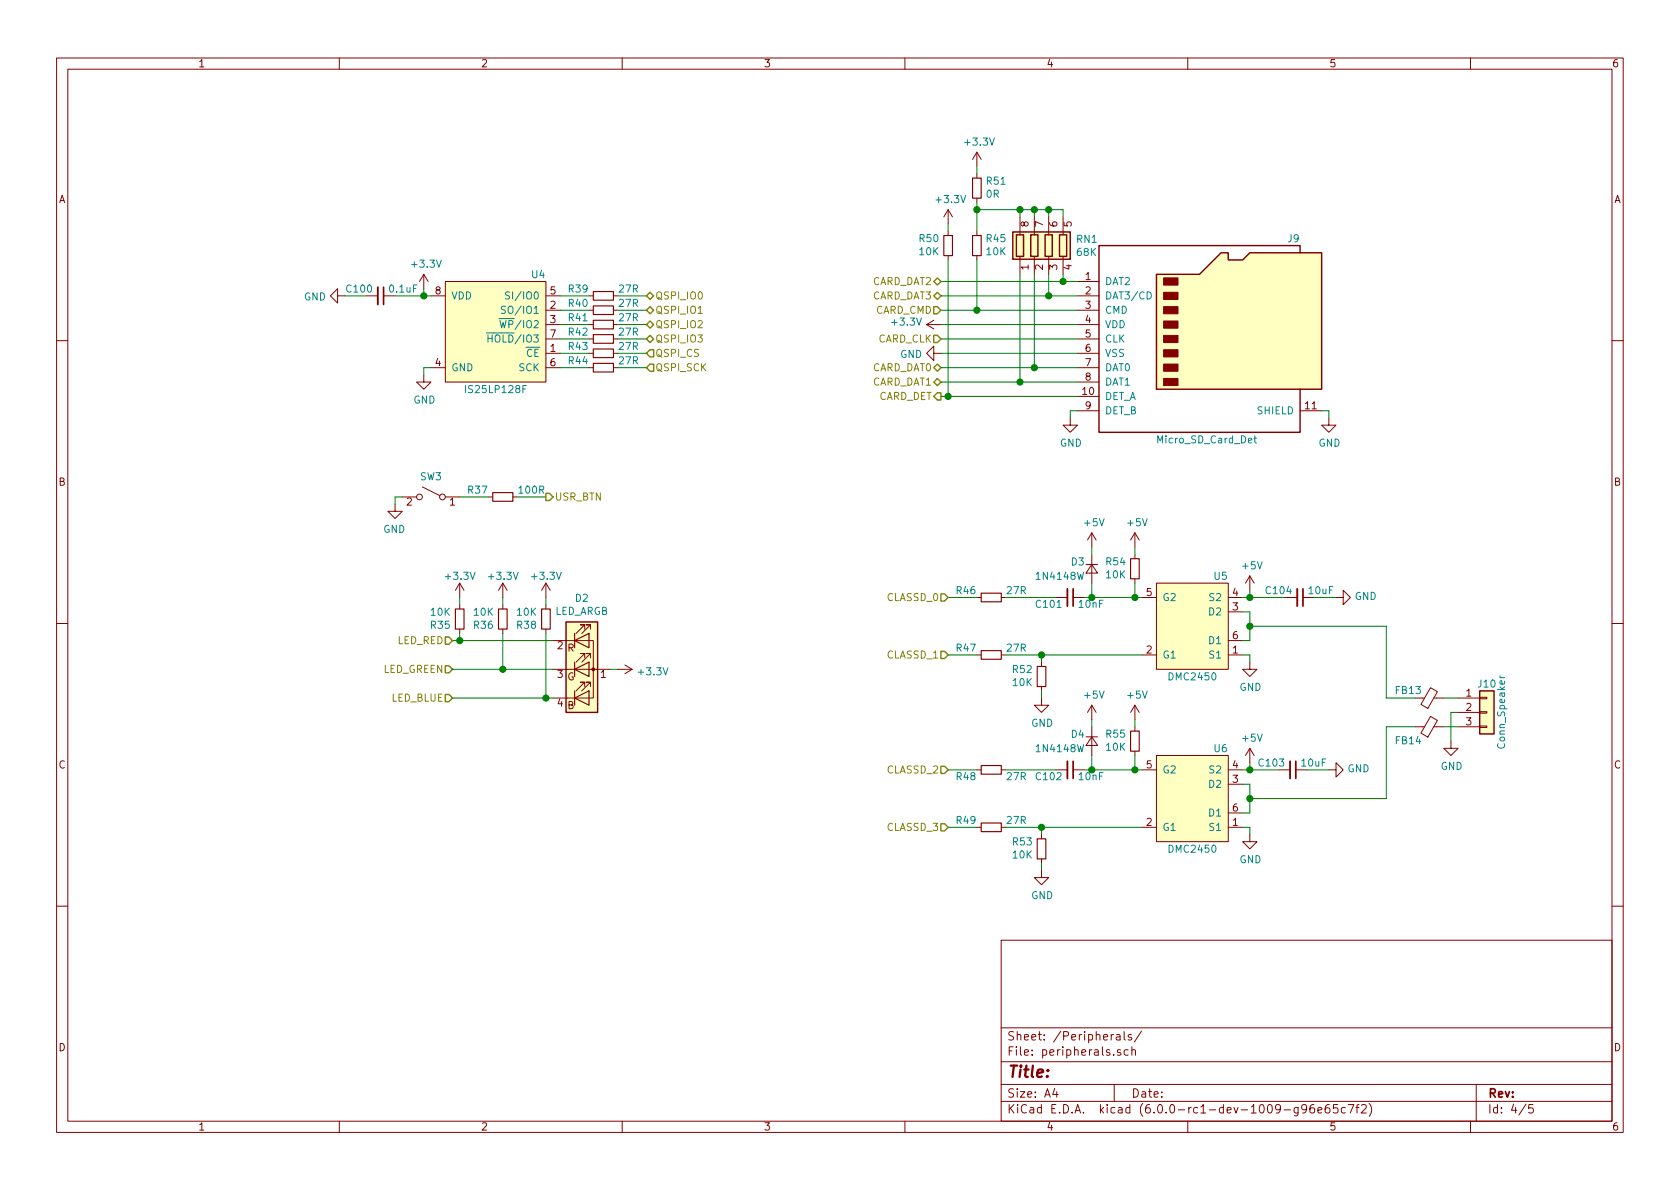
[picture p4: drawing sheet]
EESchema Schematic File Version 4
LIBS:sama5d27c_breakout-cache
EELAYER 29 0
EELAYER END
$Descr A4 11693 8268
encoding utf-8
Sheet 4 5
Title ""
Date ""
Rev ""
Comp ""
Comment1 ""
Comment2 ""
Comment3 ""
Comment4 ""
$EndDescr
$Comp
L Memory_Flash_Extra:IS25LP128F U?
U 1 1
P 3450 2300
AR Path="/5D07F63A" Ref="U?"  Part="1" 
AR Path="/5D039005/5D07F63A" Ref="U4"  Part="1" 
F 0 "U4" H 3800 2700 50  0000 R CNN
F 1 "IS25LP128F" H 3450 1900 50  0000 C CNN
F 2 "Package_SON:WSON-8-1EP_6x5mm_P1.27mm_EP3.4x4mm" H 3450 1800 50  0001 C CNN
F 3 "https://www.mouser.se/datasheet/2/198/25LP-WP128F-1146765.pdf" H 3450 1700 50  0001 C CNN
	1    3450 2300
	1    0    0    -1  
$EndComp
Wire Wire Line
	3000 2550 2950 2550
Wire Wire Line
	2950 2550 2950 2600
Wire Wire Line
	3000 2050 2950 2050
Wire Wire Line
	2950 2050 2950 2000
$Comp
L power:+3.3V #PWR0161
U 1 1
P 2950 2000
F 0 "#PWR0161" H 2950 1850 50  0001 C CNN
F 1 "+3.3V" H 2965 2173 50  0000 C CNN
F 2 "" H 2950 2000 50  0001 C CNN
F 3 "" H 2950 2000 50  0001 C CNN
	1    2950 2000
	1    0    0    -1  
$EndComp
$Comp
L power:GND #PWR0162
U 1 1
P 2950 2600
F 0 "#PWR0162" H 2950 2350 50  0001 C CNN
F 1 "GND" H 2955 2427 50  0000 C CNN
F 2 "" H 2950 2600 50  0001 C CNN
F 3 "" H 2950 2600 50  0001 C CNN
	1    2950 2600
	1    0    0    -1  
$EndComp
$Comp
L Device:R_Small R?
U 1 1
P 4200 2050
AR Path="/5D07F650" Ref="R?"  Part="1" 
AR Path="/5D039005/5D07F650" Ref="R39"  Part="1" 
F 0 "R39" V 4150 1950 50  0000 R CNN
F 1 "27R" V 4150 2150 50  0000 L CNN
F 2 "Resistor_SMD:R_0603_1608Metric" H 4200 2050 50  0001 C CNN
F 3 "~" H 4200 2050 50  0001 C CNN
	1    4200 2050
	0    1    1    0   
$EndComp
Wire Wire Line
	3900 2050 4100 2050
$Comp
L Device:R_Small R?
U 1 1
P 4200 2150
AR Path="/5D07F657" Ref="R?"  Part="1" 
AR Path="/5D039005/5D07F657" Ref="R40"  Part="1" 
F 0 "R40" V 4150 2050 50  0000 R CNN
F 1 "27R" V 4150 2250 50  0000 L CNN
F 2 "Resistor_SMD:R_0603_1608Metric" H 4200 2150 50  0001 C CNN
F 3 "~" H 4200 2150 50  0001 C CNN
	1    4200 2150
	0    1    1    0   
$EndComp
$Comp
L Device:R_Small R?
U 1 1
P 4200 2250
AR Path="/5D07F65D" Ref="R?"  Part="1" 
AR Path="/5D039005/5D07F65D" Ref="R41"  Part="1" 
F 0 "R41" V 4150 2150 50  0000 R CNN
F 1 "27R" V 4150 2350 50  0000 L CNN
F 2 "Resistor_SMD:R_0603_1608Metric" H 4200 2250 50  0001 C CNN
F 3 "~" H 4200 2250 50  0001 C CNN
	1    4200 2250
	0    1    1    0   
$EndComp
$Comp
L Device:R_Small R?
U 1 1
P 4200 2350
AR Path="/5D07F663" Ref="R?"  Part="1" 
AR Path="/5D039005/5D07F663" Ref="R42"  Part="1" 
F 0 "R42" V 4150 2250 50  0000 R CNN
F 1 "27R" V 4150 2450 50  0000 L CNN
F 2 "Resistor_SMD:R_0603_1608Metric" H 4200 2350 50  0001 C CNN
F 3 "~" H 4200 2350 50  0001 C CNN
	1    4200 2350
	0    1    1    0   
$EndComp
$Comp
L Device:R_Small R?
U 1 1
P 4200 2450
AR Path="/5D07F669" Ref="R?"  Part="1" 
AR Path="/5D039005/5D07F669" Ref="R43"  Part="1" 
F 0 "R43" V 4150 2350 50  0000 R CNN
F 1 "27R" V 4150 2550 50  0000 L CNN
F 2 "Resistor_SMD:R_0603_1608Metric" H 4200 2450 50  0001 C CNN
F 3 "~" H 4200 2450 50  0001 C CNN
	1    4200 2450
	0    1    1    0   
$EndComp
$Comp
L Device:R_Small R?
U 1 1
P 4200 2550
AR Path="/5D07F66F" Ref="R?"  Part="1" 
AR Path="/5D039005/5D07F66F" Ref="R44"  Part="1" 
F 0 "R44" V 4150 2450 50  0000 R CNN
F 1 "27R" V 4150 2650 50  0000 L CNN
F 2 "Resistor_SMD:R_0603_1608Metric" H 4200 2550 50  0001 C CNN
F 3 "~" H 4200 2550 50  0001 C CNN
	1    4200 2550
	0    1    1    0   
$EndComp
Wire Wire Line
	3900 2150 4100 2150
Wire Wire Line
	3900 2250 4100 2250
Wire Wire Line
	3900 2350 4100 2350
Wire Wire Line
	3900 2450 4100 2450
Wire Wire Line
	3900 2550 4100 2550
Wire Wire Line
	4300 2050 4500 2050
Wire Wire Line
	4300 2150 4500 2150
Wire Wire Line
	4300 2250 4500 2250
Wire Wire Line
	4300 2350 4500 2350
Wire Wire Line
	4300 2450 4500 2450
Wire Wire Line
	4300 2550 4500 2550
Connection ~ 2950 2050
$Comp
L Device:C_Small C?
U 1 1
P 2650 2050
AR Path="/5D07F681" Ref="C?"  Part="1" 
AR Path="/5D039005/5D07F681" Ref="C100"  Part="1" 
F 0 "C100" V 2600 2000 50  0000 R CNN
F 1 "0.1uF" V 2600 2100 50  0000 L CNN
F 2 "Capacitor_SMD:C_0402_1005Metric" H 2650 2050 50  0001 C CNN
F 3 "~" H 2650 2050 50  0001 C CNN
	1    2650 2050
	0    1    1    0   
$EndComp
Wire Wire Line
	2750 2050 2950 2050
Wire Wire Line
	2550 2050 2400 2050
$Comp
L power:GND #PWR0159
U 1 1
P 2400 2050
F 0 "#PWR0159" H 2400 1800 50  0001 C CNN
F 1 "GND" V 2405 1922 50  0000 R CNN
F 2 "" H 2400 2050 50  0001 C CNN
F 3 "" H 2400 2050 50  0001 C CNN
	1    2400 2050
	0    1    1    0   
$EndComp
$Comp
L Connector:Micro_SD_Card_Det J?
U 1 1
P 8400 2350
AR Path="/5D07F68F" Ref="J?"  Part="1" 
AR Path="/5D039005/5D07F68F" Ref="J9"  Part="1" 
F 0 "J9" H 9050 3050 50  0000 R CNN
F 1 "Micro_SD_Card_Det" H 8400 1650 50  0000 C CNN
F 2 "Connector_Card_Extra:microSD_HC_Molex_104031-0811" H 10450 3050 50  0001 C CNN
F 3 "https://www.hirose.com/product/en/download_file/key_name/DM3/category/Catalog/doc_file_id/49662/?file_category_id=4&item_id=195&is_series=1" H 8400 2450 50  0001 C CNN
	1    8400 2350
	1    0    0    -1  
$EndComp
Wire Wire Line
	9200 2850 9250 2850
Wire Wire Line
	9250 2850 9250 2900
$Comp
L power:GND #PWR0182
U 1 1
P 9250 2900
F 0 "#PWR0182" H 9250 2650 50  0001 C CNN
F 1 "GND" H 9255 2727 50  0000 C CNN
F 2 "" H 9250 2900 50  0001 C CNN
F 3 "" H 9250 2900 50  0001 C CNN
	1    9250 2900
	1    0    0    -1  
$EndComp
Wire Wire Line
	7500 2850 7450 2850
Wire Wire Line
	7450 2850 7450 2900
$Comp
L power:GND #PWR0173
U 1 1
P 7450 2900
F 0 "#PWR0173" H 7450 2650 50  0001 C CNN
F 1 "GND" H 7455 2727 50  0000 C CNN
F 2 "" H 7450 2900 50  0001 C CNN
F 3 "" H 7450 2900 50  0001 C CNN
	1    7450 2900
	1    0    0    -1  
$EndComp
Wire Wire Line
	7500 2150 6800 2150
Wire Wire Line
	7500 2250 6550 2250
Wire Wire Line
	7500 2350 6550 2350
Wire Wire Line
	7500 2450 6550 2450
$Comp
L power:GND #PWR?
U 1 1
P 6550 2450
AR Path="/5D07F6AE" Ref="#PWR?"  Part="1" 
AR Path="/5D039005/5D07F6AE" Ref="#PWR0169"  Part="1" 
F 0 "#PWR0169" H 6550 2200 50  0001 C CNN
F 1 "GND" V 6555 2322 50  0000 R CNN
F 2 "" H 6550 2450 50  0001 C CNN
F 3 "" H 6550 2450 50  0001 C CNN
	1    6550 2450
	0    1    1    0   
$EndComp
Wire Wire Line
	6800 2150 6800 1800
Connection ~ 6800 2150
Wire Wire Line
	6800 2150 6550 2150
$Comp
L Device:R_Small R45
U 1 1
P 6800 1700
F 0 "R45" H 6742 1654 50  0000 R CNN
F 1 "10K" H 6742 1745 50  0000 R CNN
F 2 "Resistor_SMD:R_0603_1608Metric" H 6800 1700 50  0001 C CNN
F 3 "~" H 6800 1700 50  0001 C CNN
	1    6800 1700
	-1   0    0    1   
$EndComp
$Comp
L power:+3.3V #PWR0168
U 1 1
P 6550 2250
F 0 "#PWR0168" H 6550 2100 50  0001 C CNN
F 1 "+3.3V" V 6565 2378 50  0000 L CNN
F 2 "" H 6550 2250 50  0001 C CNN
F 3 "" H 6550 2250 50  0001 C CNN
	1    6550 2250
	0    -1   -1   0   
$EndComp
Wire Wire Line
	7100 1500 7100 1450
Wire Wire Line
	6800 1450 6800 1600
Connection ~ 7100 1450
$Comp
L power:+3.3V #PWR0170
U 1 1
P 6800 1150
F 0 "#PWR0170" H 6800 1000 50  0001 C CNN
F 1 "+3.3V" H 6815 1323 50  0000 C CNN
F 2 "" H 6800 1150 50  0001 C CNN
F 3 "" H 6800 1150 50  0001 C CNN
	1    6800 1150
	1    0    0    -1  
$EndComp
$Comp
L Device:R_Small R51
U 1 1
P 6800 1300
F 0 "R51" H 6741 1254 50  0000 R CNN
F 1 "0R" H 6741 1345 50  0000 R CNN
F 2 "Resistor_SMD:R_0603_1608Metric" H 6800 1300 50  0001 C CNN
F 3 "~" H 6800 1300 50  0001 C CNN
	1    6800 1300
	-1   0    0    1   
$EndComp
Wire Wire Line
	6800 1200 6800 1150
$Comp
L Switch:SW_SPST SW3
U 1 1
P 3000 3450
F 0 "SW3" H 3000 3593 50  0000 C CNN
F 1 "SW_USR" H 3000 3594 50  0001 C CNN
F 2 "Button_Switch_SMD:SW_SPST_FSMSM" H 3000 3450 50  0001 C CNN
F 3 "" H 3000 3450 50  0001 C CNN
	1    3000 3450
	-1   0    0    -1  
$EndComp
Wire Wire Line
	2800 3450 2750 3450
Wire Wire Line
	2750 3450 2750 3500
$Comp
L power:GND #PWR0160
U 1 1
P 2750 3500
F 0 "#PWR0160" H 2750 3250 50  0001 C CNN
F 1 "GND" H 2755 3327 50  0000 C CNN
F 2 "" H 2750 3500 50  0001 C CNN
F 3 "" H 2750 3500 50  0001 C CNN
	1    2750 3500
	-1   0    0    -1  
$EndComp
$Comp
L Device:R_Small R?
U 1 1
P 3500 3450
AR Path="/5D07F701" Ref="R?"  Part="1" 
AR Path="/5D039005/5D07F701" Ref="R37"  Part="1" 
F 0 "R37" V 3450 3350 50  0000 R CNN
F 1 "100R" V 3450 3550 50  0000 L CNN
F 2 "Resistor_SMD:R_0603_1608Metric" H 3500 3450 50  0001 C CNN
F 3 "~" H 3500 3450 50  0001 C CNN
	1    3500 3450
	0    1    1    0   
$EndComp
Wire Wire Line
	3400 3450 3200 3450
Wire Wire Line
	3600 3450 3800 3450
$Comp
L Device:LED_ARGB D2
U 1 1
P 4050 4650
F 0 "D2" H 4050 5147 50  0000 C CNN
F 1 "LED_ARGB" H 4050 5056 50  0000 C CNN
F 2 "LED_SMD_Extra:LED_RGB_0606_1616Metric" H 4050 4600 50  0001 C CNN
F 3 "~" H 4050 4600 50  0001 C CNN
	1    4050 4650
	1    0    0    -1  
$EndComp
Wire Wire Line
	4250 4650 4300 4650
$Comp
L power:+3.3V #PWR0167
U 1 1
P 4300 4650
F 0 "#PWR0167" H 4300 4500 50  0001 C CNN
F 1 "+3.3V" V 4315 4778 50  0000 L CNN
F 2 "" H 4300 4650 50  0001 C CNN
F 3 "" H 4300 4650 50  0001 C CNN
	1    4300 4650
	0    1    1    0   
$EndComp
Connection ~ 3200 4450
Wire Wire Line
	3200 4450 3150 4450
$Comp
L Device:R_Small R35
U 1 1
P 3200 4300
F 0 "R35" H 3259 4346 50  0000 L CNN
F 1 "10K" H 3259 4255 50  0000 L CNN
F 2 "Resistor_SMD:R_0603_1608Metric" H 3200 4300 50  0001 C CNN
F 3 "~" H 3200 4300 50  0001 C CNN
	1    3200 4300
	-1   0    0    1   
$EndComp
$Comp
L Device:R_Small R36
U 1 1
P 3500 4300
F 0 "R36" H 3559 4346 50  0000 L CNN
F 1 "10K" H 3559 4255 50  0000 L CNN
F 2 "Resistor_SMD:R_0603_1608Metric" H 3500 4300 50  0001 C CNN
F 3 "~" H 3500 4300 50  0001 C CNN
	1    3500 4300
	-1   0    0    1   
$EndComp
$Comp
L Device:R_Small R38
U 1 1
P 3800 4300
F 0 "R38" H 3859 4346 50  0000 L CNN
F 1 "10K" H 3859 4255 50  0000 L CNN
F 2 "Resistor_SMD:R_0603_1608Metric" H 3800 4300 50  0001 C CNN
F 3 "~" H 3800 4300 50  0001 C CNN
	1    3800 4300
	-1   0    0    1   
$EndComp
$Comp
L Connector_Generic:Conn_01x03 J10
U 1 1
P 10350 4950
F 0 "J10" H 10350 5150 50  0000 C CNN
F 1 "Conn_Speaker" V 10450 4950 50  0000 C CNN
F 2 "Connector_PinHeader_2.54mm:PinHeader_1x03_P2.54mm_Vertical" H 10350 4950 50  0001 C CNN
F 3 "~" H 10350 4950 50  0001 C CNN
	1    10350 4950
	1    0    0    -1  
$EndComp
$Comp
L power:GND #PWR0185
U 1 1
P 10100 5150
F 0 "#PWR0185" H 10100 4900 50  0001 C CNN
F 1 "GND" H 10105 4977 50  0000 C CNN
F 2 "" H 10100 5150 50  0001 C CNN
F 3 "" H 10100 5150 50  0001 C CNN
	1    10100 5150
	1    0    0    -1  
$EndComp
$Comp
L Device:R_Small R46
U 1 1
P 6900 4150
F 0 "R46" V 6850 4050 50  0000 R CNN
F 1 "27R" V 6850 4250 50  0000 L CNN
F 2 "Resistor_SMD:R_0603_1608Metric" H 6900 4150 50  0001 C CNN
F 3 "~" H 6900 4150 50  0001 C CNN
	1    6900 4150
	0    1    1    0   
$EndComp
Wire Wire Line
	6600 4150 6800 4150
$Comp
L Device:C_Small C101
U 1 1
P 7450 4150
F 0 "C101" V 7400 4100 50  0000 R CNN
F 1 "10nF" V 7400 4200 50  0000 L CNN
F 2 "Capacitor_SMD:C_0402_1005Metric" H 7450 4150 50  0001 C CNN
F 3 "~" H 7450 4150 50  0001 C CNN
	1    7450 4150
	0    1    -1   0   
$EndComp
Wire Wire Line
	7000 4150 7350 4150
$Comp
L Transistor_FET_Extra:DMC2450 U?
U 1 1
P 8300 4350
AR Path="/5D07F798" Ref="U?"  Part="1" 
AR Path="/5D039005/5D07F798" Ref="U5"  Part="1" 
F 0 "U5" H 8550 4700 50  0000 R CNN
F 1 "DMC2450" H 8300 4000 50  0000 C CNN
F 2 "Package_TO_SOT_SMD:SOT-563" H 8300 3900 50  0001 C CNN
F 3 "" H 8300 4350 50  0001 C CNN
	1    8300 4350
	1    0    0    -1  
$EndComp
Wire Wire Line
	7550 4150 7600 4150
$Comp
L Device:R_Small R47
U 1 1
P 6900 4550
F 0 "R47" V 6850 4450 50  0000 R CNN
F 1 "27R" V 6850 4650 50  0000 L CNN
F 2 "Resistor_SMD:R_0603_1608Metric" H 6900 4550 50  0001 C CNN
F 3 "~" H 6900 4550 50  0001 C CNN
	1    6900 4550
	0    1    1    0   
$EndComp
Wire Wire Line
	6600 4550 6800 4550
Wire Wire Line
	7000 4550 7250 4550
Wire Wire Line
	7250 4550 7250 4600
Connection ~ 7250 4550
Wire Wire Line
	7250 4550 7950 4550
$Comp
L Device:R_Small R52
U 1 1
P 7250 4700
F 0 "R52" H 7192 4654 50  0000 R CNN
F 1 "10K" H 7192 4745 50  0000 R CNN
F 2 "Resistor_SMD:R_0603_1608Metric" H 7250 4700 50  0001 C CNN
F 3 "~" H 7250 4700 50  0001 C CNN
	1    7250 4700
	1    0    0    1   
$EndComp
Wire Wire Line
	7250 4800 7250 4850
$Comp
L power:GND #PWR0171
U 1 1
P 7250 4850
F 0 "#PWR0171" H 7250 4600 50  0001 C CNN
F 1 "GND" H 7255 4677 50  0000 C CNN
F 2 "" H 7250 4850 50  0001 C CNN
F 3 "" H 7250 4850 50  0001 C CNN
	1    7250 4850
	1    0    0    -1  
$EndComp
$Comp
L Device:R_Small R54
U 1 1
P 7900 3950
F 0 "R54" H 7842 3904 50  0000 R CNN
F 1 "10K" H 7842 3995 50  0000 R CNN
F 2 "Resistor_SMD:R_0603_1608Metric" H 7900 3950 50  0001 C CNN
F 3 "~" H 7900 3950 50  0001 C CNN
	1    7900 3950
	1    0    0    1   
$EndComp
Wire Wire Line
	7600 4050 7600 4150
Connection ~ 7600 4150
Wire Wire Line
	7600 4150 7900 4150
$Comp
L Device:D_Small D3
U 1 1
P 7600 3950
F 0 "D3" V 7550 3800 50  0000 L CNN
F 1 "1N4148W" V 7650 3550 50  0000 L CNN
F 2 "Diode_SMD:D_SOD-123" V 7600 3950 50  0001 C CNN
F 3 "~" V 7600 3950 50  0001 C CNN
	1    7600 3950
	0    1    1    0   
$EndComp
Wire Wire Line
	7900 4050 7900 4150
Connection ~ 7900 4150
Wire Wire Line
	7900 4150 7950 4150
Wire Wire Line
	7900 3850 7900 3800
Wire Wire Line
	7600 3800 7600 3850
$Comp
L power:+5V #PWR0174
U 1 1
P 7600 3800
F 0 "#PWR0174" H 7600 3650 50  0001 C CNN
F 1 "+5V" H 7615 3973 50  0000 C CNN
F 2 "" H 7600 3800 50  0001 C CNN
F 3 "" H 7600 3800 50  0001 C CNN
	1    7600 3800
	1    0    0    -1  
$EndComp
$Comp
L power:+5V #PWR0176
U 1 1
P 7900 3800
F 0 "#PWR0176" H 7900 3650 50  0001 C CNN
F 1 "+5V" H 7915 3973 50  0000 C CNN
F 2 "" H 7900 3800 50  0001 C CNN
F 3 "" H 7900 3800 50  0001 C CNN
	1    7900 3800
	1    0    0    -1  
$EndComp
Wire Wire Line
	8650 4550 8700 4550
Wire Wire Line
	8700 4550 8700 4600
$Comp
L power:GND #PWR0179
U 1 1
P 8700 4600
F 0 "#PWR0179" H 8700 4350 50  0001 C CNN
F 1 "GND" H 8705 4427 50  0000 C CNN
F 2 "" H 8700 4600 50  0001 C CNN
F 3 "" H 8700 4600 50  0001 C CNN
	1    8700 4600
	1    0    0    -1  
$EndComp
Wire Wire Line
	8650 4150 8700 4150
Wire Wire Line
	8700 4150 8700 4100
$Comp
L power:+5V #PWR0178
U 1 1
P 8700 4100
F 0 "#PWR0178" H 8700 3950 50  0001 C CNN
F 1 "+5V" H 8715 4273 50  0000 C CNN
F 2 "" H 8700 4100 50  0001 C CNN
F 3 "" H 8700 4100 50  0001 C CNN
	1    8700 4100
	1    0    0    -1  
$EndComp
Wire Wire Line
	8700 4150 8950 4150
Connection ~ 8700 4150
$Comp
L Device:C_Small C104
U 1 1
P 9050 4150
F 0 "C104" V 9000 4100 50  0000 R CNN
F 1 "10uF" V 9000 4200 50  0000 L CNN
F 2 "Capacitor_SMD:C_0402_1005Metric" H 9050 4150 50  0001 C CNN
F 3 "~" H 9050 4150 50  0001 C CNN
	1    9050 4150
	0    1    1    0   
$EndComp
$Comp
L power:GND #PWR0184
U 1 1
P 9300 4150
F 0 "#PWR0184" H 9300 3900 50  0001 C CNN
F 1 "GND" V 9305 4022 50  0000 R CNN
F 2 "" H 9300 4150 50  0001 C CNN
F 3 "" H 9300 4150 50  0001 C CNN
	1    9300 4150
	0    -1   -1   0   
$EndComp
Wire Wire Line
	9150 4150 9300 4150
Wire Wire Line
	8650 4250 8700 4250
Wire Wire Line
	8700 4250 8700 4350
Wire Wire Line
	8700 4450 8650 4450
Wire Wire Line
	8700 4350 9650 4350
Wire Wire Line
	9650 4350 9650 4850
Wire Wire Line
	9650 4850 9850 4850
Connection ~ 8700 4350
Wire Wire Line
	8700 4350 8700 4450
$Comp
L Device:Ferrite_Bead_Small FB?
U 1 1
P 9950 4850
AR Path="/5C04E5EA/5D07F7FE" Ref="FB?"  Part="1" 
AR Path="/5D07F7FE" Ref="FB?"  Part="1" 
AR Path="/5CCDEAD5/5D07F7FE" Ref="FB?"  Part="1" 
AR Path="/5D039005/5D07F7FE" Ref="FB13"  Part="1" 
F 0 "FB13" V 10000 4900 50  0000 L CNN
F 1 "BLM18PG300SN1D" V 10096 4850 50  0001 C CNN
F 2 "Inductor_SMD:L_0603_1608Metric" V 9880 4850 50  0001 C CNN
F 3 "~" H 9950 4850 50  0001 C CNN
	1    9950 4850
	0    -1   -1   0   
$EndComp
Wire Wire Line
	10050 4850 10150 4850
$Comp
L Device:Ferrite_Bead_Small FB?
U 1 1
P 9950 5050
AR Path="/5C04E5EA/5D07F805" Ref="FB?"  Part="1" 
AR Path="/5D07F805" Ref="FB?"  Part="1" 
AR Path="/5CCDEAD5/5D07F805" Ref="FB?"  Part="1" 
AR Path="/5D039005/5D07F805" Ref="FB14"  Part="1" 
F 0 "FB14" V 9850 5100 50  0000 L CNN
F 1 "BLM18PG300SN1D" V 10096 5050 50  0001 C CNN
F 2 "Inductor_SMD:L_0603_1608Metric" V 9880 5050 50  0001 C CNN
F 3 "~" H 9950 5050 50  0001 C CNN
	1    9950 5050
	0    -1   -1   0   
$EndComp
Wire Wire Line
	10050 5050 10150 5050
Wire Wire Line
	9850 5050 9650 5050
$Comp
L Device:R_Small R48
U 1 1
P 6900 5350
F 0 "R48" V 6850 5250 50  0000 R CNN
F 1 "27R" V 6850 5450 50  0000 L CNN
F 2 "Resistor_SMD:R_0603_1608Metric" H 6900 5350 50  0001 C CNN
F 3 "~" H 6900 5350 50  0001 C CNN
	1    6900 5350
	0    1    -1   0   
$EndComp
Wire Wire Line
	6600 5350 6800 5350
$Comp
L Device:C_Small C102
U 1 1
P 7450 5350
F 0 "C102" V 7400 5300 50  0000 R CNN
F 1 "10nF" V 7400 5400 50  0000 L CNN
F 2 "Capacitor_SMD:C_0402_1005Metric" H 7450 5350 50  0001 C CNN
F 3 "~" H 7450 5350 50  0001 C CNN
	1    7450 5350
	0    1    -1   0   
$EndComp
Wire Wire Line
	7000 5350 7350 5350
$Comp
L Transistor_FET_Extra:DMC2450 U?
U 1 1
P 8300 5550
AR Path="/5D07F81B" Ref="U?"  Part="1" 
AR Path="/5D039005/5D07F81B" Ref="U6"  Part="1" 
F 0 "U6" H 8550 5900 50  0000 R CNN
F 1 "DMC2450" H 8300 5200 50  0000 C CNN
F 2 "Package_TO_SOT_SMD:SOT-563" H 8300 5100 50  0001 C CNN
F 3 "" H 8300 5550 50  0001 C CNN
	1    8300 5550
	1    0    0    -1  
$EndComp
Wire Wire Line
	7550 5350 7600 5350
$Comp
L Device:R_Small R49
U 1 1
P 6900 5750
F 0 "R49" V 6850 5650 50  0000 R CNN
F 1 "27R" V 6850 5850 50  0000 L CNN
F 2 "Resistor_SMD:R_0603_1608Metric" H 6900 5750 50  0001 C CNN
F 3 "~" H 6900 5750 50  0001 C CNN
	1    6900 5750
	0    1    1    0   
$EndComp
Wire Wire Line
	6600 5750 6800 5750
Wire Wire Line
	7000 5750 7250 5750
Wire Wire Line
	7250 5750 7250 5800
Connection ~ 7250 5750
Wire Wire Line
	7250 5750 7950 5750
$Comp
L Device:R_Small R53
U 1 1
P 7250 5900
F 0 "R53" H 7192 5854 50  0000 R CNN
F 1 "10K" H 7192 5945 50  0000 R CNN
F 2 "Resistor_SMD:R_0603_1608Metric" H 7250 5900 50  0001 C CNN
F 3 "~" H 7250 5900 50  0001 C CNN
	1    7250 5900
	1    0    0    1   
$EndComp
Wire Wire Line
	7250 6000 7250 6050
$Comp
L power:GND #PWR0172
U 1 1
P 7250 6050
F 0 "#PWR0172" H 7250 5800 50  0001 C CNN
F 1 "GND" H 7255 5877 50  0000 C CNN
F 2 "" H 7250 6050 50  0001 C CNN
F 3 "" H 7250 6050 50  0001 C CNN
	1    7250 6050
	1    0    0    -1  
$EndComp
$Comp
L Device:R_Small R55
U 1 1
P 7900 5150
F 0 "R55" H 7842 5104 50  0000 R CNN
F 1 "10K" H 7842 5195 50  0000 R CNN
F 2 "Resistor_SMD:R_0603_1608Metric" H 7900 5150 50  0001 C CNN
F 3 "~" H 7900 5150 50  0001 C CNN
	1    7900 5150
	1    0    0    1   
$EndComp
Wire Wire Line
	7600 5250 7600 5350
Connection ~ 7600 5350
Wire Wire Line
	7600 5350 7900 5350
$Comp
L Device:D_Small D4
U 1 1
P 7600 5150
F 0 "D4" V 7550 5000 50  0000 L CNN
F 1 "1N4148W" V 7650 4750 50  0000 L CNN
F 2 "Diode_SMD:D_SOD-123" V 7600 5150 50  0001 C CNN
F 3 "~" V 7600 5150 50  0001 C CNN
	1    7600 5150
	0    1    1    0   
$EndComp
Wire Wire Line
	7900 5250 7900 5350
Connection ~ 7900 5350
Wire Wire Line
	7900 5350 7950 5350
Wire Wire Line
	7900 5050 7900 5000
Wire Wire Line
	7600 5000 7600 5050
$Comp
L power:+5V #PWR0175
U 1 1
P 7600 5000
F 0 "#PWR0175" H 7600 4850 50  0001 C CNN
F 1 "+5V" H 7615 5173 50  0000 C CNN
F 2 "" H 7600 5000 50  0001 C CNN
F 3 "" H 7600 5000 50  0001 C CNN
	1    7600 5000
	1    0    0    -1  
$EndComp
$Comp
L power:+5V #PWR0177
U 1 1
P 7900 5000
F 0 "#PWR0177" H 7900 4850 50  0001 C CNN
F 1 "+5V" H 7915 5173 50  0000 C CNN
F 2 "" H 7900 5000 50  0001 C CNN
F 3 "" H 7900 5000 50  0001 C CNN
	1    7900 5000
	1    0    0    -1  
$EndComp
Wire Wire Line
	8650 5750 8700 5750
Wire Wire Line
	8700 5750 8700 5800
$Comp
L power:GND #PWR0181
U 1 1
P 8700 5800
F 0 "#PWR0181" H 8700 5550 50  0001 C CNN
F 1 "GND" H 8705 5627 50  0000 C CNN
F 2 "" H 8700 5800 50  0001 C CNN
F 3 "" H 8700 5800 50  0001 C CNN
	1    8700 5800
	1    0    0    -1  
$EndComp
Wire Wire Line
	8650 5350 8700 5350
Wire Wire Line
	8700 5350 8700 5300
$Comp
L power:+5V #PWR0180
U 1 1
P 8700 5300
F 0 "#PWR0180" H 8700 5150 50  0001 C CNN
F 1 "+5V" H 8715 5473 50  0000 C CNN
F 2 "" H 8700 5300 50  0001 C CNN
F 3 "" H 8700 5300 50  0001 C CNN
	1    8700 5300
	1    0    0    -1  
$EndComp
Wire Wire Line
	8700 5350 8900 5350
Connection ~ 8700 5350
$Comp
L Device:C_Small C103
U 1 1
P 9000 5350
F 0 "C103" V 8950 5300 50  0000 R CNN
F 1 "10uF" V 8950 5400 50  0000 L CNN
F 2 "Capacitor_SMD:C_0402_1005Metric" H 9000 5350 50  0001 C CNN
F 3 "~" H 9000 5350 50  0001 C CNN
	1    9000 5350
	0    1    1    0   
$EndComp
$Comp
L power:GND #PWR0183
U 1 1
P 9250 5350
F 0 "#PWR0183" H 9250 5100 50  0001 C CNN
F 1 "GND" V 9255 5222 50  0000 R CNN
F 2 "" H 9250 5350 50  0001 C CNN
F 3 "" H 9250 5350 50  0001 C CNN
	1    9250 5350
	0    -1   -1   0   
$EndComp
Wire Wire Line
	9100 5350 9250 5350
Wire Wire Line
	8650 5450 8700 5450
Wire Wire Line
	8700 5450 8700 5550
Wire Wire Line
	8700 5650 8650 5650
Wire Wire Line
	8700 5550 9650 5550
Connection ~ 8700 5550
Wire Wire Line
	8700 5550 8700 5650
Wire Wire Line
	9650 5050 9650 5550
Wire Wire Line
	10100 4950 10150 4950
Wire Wire Line
	10100 4950 10100 5150
Text HLabel 4500 2050 2    50   BiDi ~ 0
QSPI_IO0
Text HLabel 4500 2150 2    50   BiDi ~ 0
QSPI_IO1
Text HLabel 4500 2250 2    50   BiDi ~ 0
QSPI_IO2
Text HLabel 4500 2350 2    50   BiDi ~ 0
QSPI_IO3
Text HLabel 4500 2450 2    50   Input ~ 0
QSPI_CS
Text HLabel 4500 2550 2    50   Input ~ 0
QSPI_SCK
Text HLabel 3800 3450 2    50   Output ~ 0
USR_BTN
Text HLabel 3150 4450 0    50   Input ~ 0
LED_RED
Text HLabel 3150 4650 0    50   Input ~ 0
LED_GREEN
Text HLabel 3150 4850 0    50   Input ~ 0
LED_BLUE
Text HLabel 6600 4150 0    50   Input ~ 0
CLASSD_0
Text HLabel 6600 4550 0    50   Input ~ 0
CLASSD_1
Text HLabel 6600 5350 0    50   Input ~ 0
CLASSD_2
Text HLabel 6600 5750 0    50   Input ~ 0
CLASSD_3
Text HLabel 6550 1950 0    50   BiDi ~ 0
CARD_DAT2
Text HLabel 6550 2050 0    50   BiDi ~ 0
CARD_DAT3
Text HLabel 6550 2150 0    50   Input ~ 0
CARD_CMD
Text HLabel 6550 2350 0    50   Input ~ 0
CARD_CLK
Text HLabel 6550 2550 0    50   BiDi ~ 0
CARD_DAT0
Text HLabel 6550 2750 0    50   Output ~ 0
CARD_DET
Text HLabel 6550 2650 0    50   BiDi ~ 0
CARD_DAT1
$Comp
L Device:R_Pack04 RN1
U 1 1
P 7300 1700
F 0 "RN1" H 7488 1746 50  0000 L CNN
F 1 "68K" H 7488 1655 50  0000 L CNN
F 2 "Resistor_SMD:R_Array_Concave_4x0603" V 7575 1700 50  0001 C CNN
F 3 "~" H 7300 1700 50  0001 C CNN
	1    7300 1700
	1    0    0    -1  
$EndComp
Wire Wire Line
	7100 1450 7200 1450
Wire Wire Line
	7200 1450 7200 1500
Wire Wire Line
	7200 1450 7300 1450
Wire Wire Line
	7300 1450 7300 1500
Connection ~ 7200 1450
Wire Wire Line
	7300 1450 7400 1450
Wire Wire Line
	7400 1450 7400 1500
Connection ~ 7300 1450
Wire Wire Line
	6800 1450 6800 1400
Connection ~ 6800 1450
$Comp
L power:+3.3V #PWR0157
U 1 1
P 3200 4150
F 0 "#PWR0157" H 3200 4000 50  0001 C CNN
F 1 "+3.3V" H 3200 4300 50  0000 C CNN
F 2 "" H 3200 4150 50  0001 C CNN
F 3 "" H 3200 4150 50  0001 C CNN
	1    3200 4150
	1    0    0    -1  
$EndComp
Wire Wire Line
	3200 4450 3200 4400
Wire Wire Line
	3200 4200 3200 4150
Wire Wire Line
	3200 4450 3850 4450
Wire Wire Line
	3150 4650 3500 4650
Wire Wire Line
	3500 4400 3500 4650
Connection ~ 3500 4650
Wire Wire Line
	3500 4650 3850 4650
Wire Wire Line
	3500 4200 3500 4150
$Comp
L power:+3.3V #PWR0158
U 1 1
P 3500 4150
F 0 "#PWR0158" H 3500 4000 50  0001 C CNN
F 1 "+3.3V" H 3500 4300 50  0000 C CNN
F 2 "" H 3500 4150 50  0001 C CNN
F 3 "" H 3500 4150 50  0001 C CNN
	1    3500 4150
	1    0    0    -1  
$EndComp
Wire Wire Line
	3800 4200 3800 4150
$Comp
L power:+3.3V #PWR0163
U 1 1
P 3800 4150
F 0 "#PWR0163" H 3800 4000 50  0001 C CNN
F 1 "+3.3V" H 3800 4300 50  0000 C CNN
F 2 "" H 3800 4150 50  0001 C CNN
F 3 "" H 3800 4150 50  0001 C CNN
	1    3800 4150
	1    0    0    -1  
$EndComp
Wire Wire Line
	3800 4400 3800 4850
Wire Wire Line
	3800 4850 3850 4850
Wire Wire Line
	3800 4850 3150 4850
Connection ~ 3800 4850
Wire Wire Line
	6550 1950 7400 1950
Wire Wire Line
	6550 2050 7300 2050
Wire Wire Line
	6550 2650 7100 2650
Wire Wire Line
	7400 1900 7400 1950
Connection ~ 7400 1950
Wire Wire Line
	7400 1950 7500 1950
Wire Wire Line
	7300 1900 7300 2050
Connection ~ 7300 2050
Wire Wire Line
	7300 2050 7500 2050
Wire Wire Line
	7200 1900 7200 2550
Wire Wire Line
	6550 2550 7200 2550
Connection ~ 7200 2550
Wire Wire Line
	7200 2550 7500 2550
Wire Wire Line
	7100 1900 7100 2650
Connection ~ 7100 2650
Wire Wire Line
	7100 2650 7500 2650
$Comp
L Device:R_Small R50
U 1 1
P 6600 1700
F 0 "R50" H 6542 1654 50  0000 R CNN
F 1 "10K" H 6542 1745 50  0000 R CNN
F 2 "Resistor_SMD:R_0603_1608Metric" H 6600 1700 50  0001 C CNN
F 3 "~" H 6600 1700 50  0001 C CNN
	1    6600 1700
	1    0    0    1   
$EndComp
Wire Wire Line
	6550 2750 6600 2750
Wire Wire Line
	6800 1450 7100 1450
Wire Wire Line
	6600 2750 6600 1800
Connection ~ 6600 2750
Wire Wire Line
	6600 2750 7500 2750
Wire Wire Line
	6600 1600 6600 1550
$Comp
L power:+3.3V #PWR0164
U 1 1
P 6600 1550
F 0 "#PWR0164" H 6600 1400 50  0001 C CNN
F 1 "+3.3V" H 6615 1723 50  0000 C CNN
F 2 "" H 6600 1550 50  0001 C CNN
F 3 "" H 6600 1550 50  0001 C CNN
	1    6600 1550
	1    0    0    -1  
$EndComp
$EndSCHEMATC
